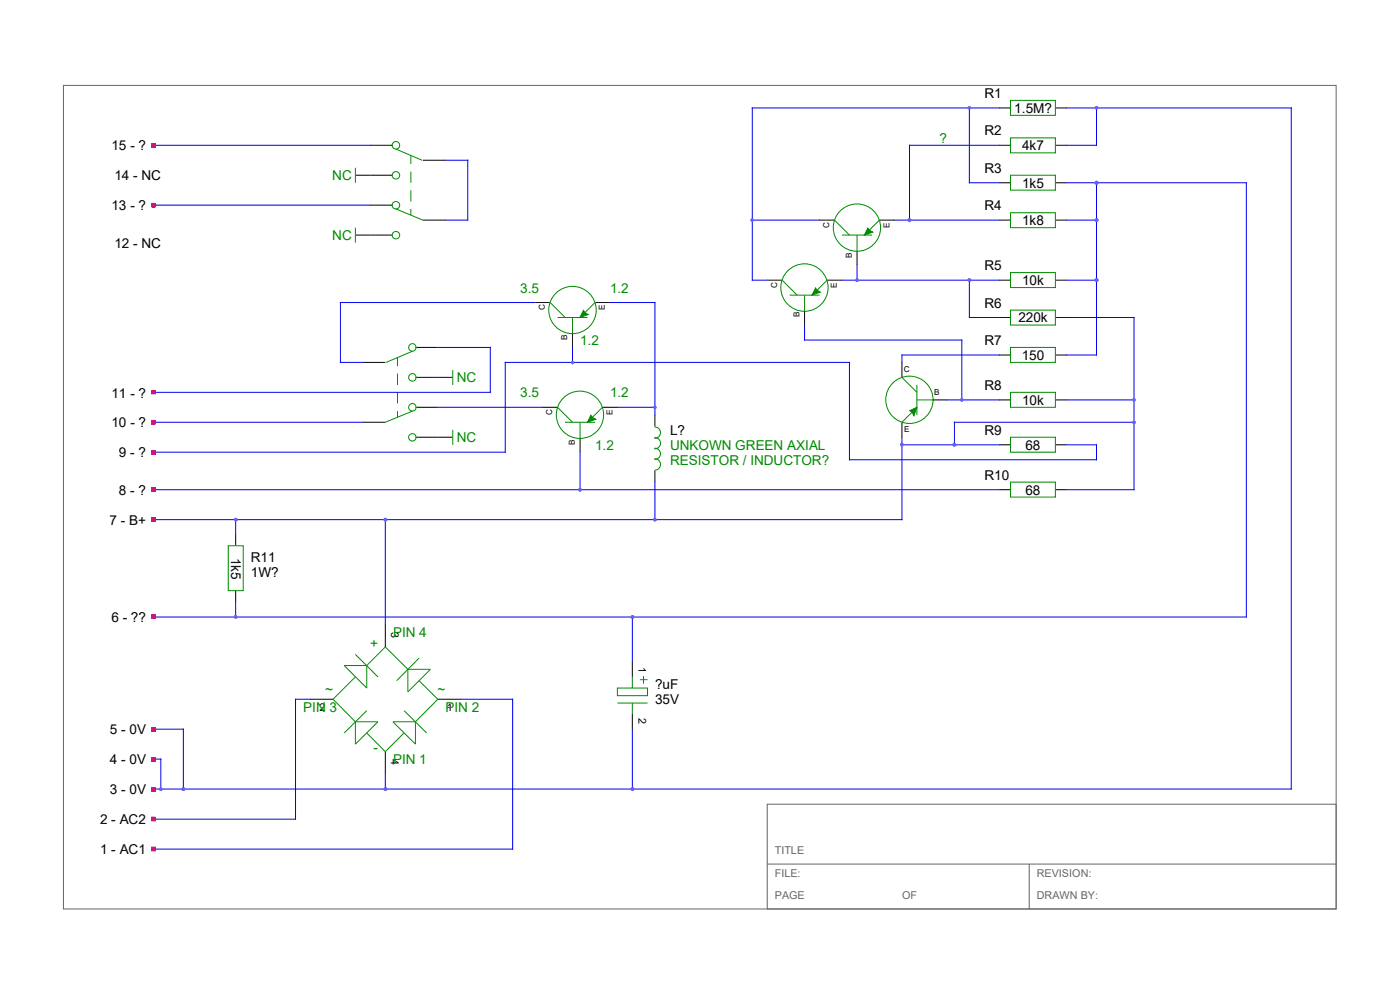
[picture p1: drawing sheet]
<svg xmlns="http://www.w3.org/2000/svg" width="297mm" height="210mm" viewBox="0 0 297 210" stroke-linecap="round" stroke-linejoin="round" font-family="sans-serif">
<path d="M13.5 18.1h270v174.7h-270zM162.8 170.6h120.7v22.2h-120.7zM162.8 183.3h120.7M218.4 183.3v9.5" fill="none" stroke="#666" stroke-width=".21"/>
<path d="M113.5 64.2h3.2M121.5 70.8v2.9M126.2 64.2h3.2" fill="none" stroke="#000" stroke-width=".21"/>
<g fill="none" stroke="#008b00" stroke-width=".21">
<path d="M116.7 64.2l3.2 3.2M118.3 67.4h6.3M121.5 67.4v3.4M126.2 64.2l-3.1 3.2"/>
<circle cx="121.5" cy="65.8" r="5"/>
</g>
<path d="M123.8 65.8l.3 .5 .7 .4-1.8 .7z" fill="#008b00"/>
<g fill="none" stroke="#008b00" stroke-width=".21">
<path d="M123.8 65.8l.3 .5 .7 .4-1.8 .7zM118.3 86.4l3.2 3.2M119.9 89.6h6.3M123.1 89.6v3.4M127.8 86.4l-3.2 3.2"/>
<circle cx="123" cy="88" r="5"/>
</g>
<path d="M115.1 86.4h3.2M123.1 93v2.9M127.8 86.4h3.2" fill="none" stroke="#000" stroke-width=".21"/>
<path d="M125.3 88.1l.4 .5 .7 .3-1.8 .7z" fill="#008b00"/>
<g fill="none" stroke="#008b00" stroke-width=".21">
<path d="M75.4 35.6v3.2M84 31.6l5.5 2.4M87.2 33.1v1.7M87.2 36.4v2.4M214.4 37.2h9.5v3.1h-9.5zM214.4 29.3h9.5v3.1h-9.5zM214.4 21.3h9.5v3.2h-9.5zM75.4 48.3v3.2M84 44.3l5.7 2.4M87.2 40.3v2.5M87.2 44.3v1.3M214.4 57.8h9.5v3.2h-9.5z"/>
<path d="M214.4 45.1h9.5v3.2h-9.5zM84.3 75.9v1.8M84.3 79.2v2.5M87.5 74.5l-5.6 2.4M96.1 78.5v3.2M214.4 73.7h9.5v3.2h-9.5zM214.4 65.8h9.5v3.2h-9.5zM84.3 83.2v2.4M84.3 87.2v1.3M87.5 87.2l-5.8 2.4M96.1 91.2v3.2M125.3 88.1l.4 .5 .7 .3-1.8 .7z"/>
<path d="M191.3 80.1l3.2 3.1M194.5 86.4l-3.2 3.2M194.5 81.7v6.3M194.5 84.8h3.5M214.4 92.8h9.5v3.1h-9.5zM214.4 83.2h9.5v3.2h-9.5zM48.4 115.8h3.2v9.5h-3.2zM214.4 102.3h9.5v3.2h-9.5zM75.4 138.8l4.8 4.8M88.9 139.6l-4.7 4.8M73 141.2h4.8v4.8zM75.4 153.1h4.8l-4.8 4.8z"/>
<path d="M75.4 143.6l-4.7 4.7 4.7 4.8M77.8 141.2l3.9-4 4.8 4.8M77.8 150.7l-4.8 4.8M77.8 155.5l3.9 4 4-4M83.4 153.1h4.7v4.8zM85.7 150.7l4.8 4.8M86.5 142h4.8l-4.8 4.8zM88.9 144.4l4 3.9-4.8 4.8M131 146h6.4v1.6h-6.4zM131 149.1h6.4M134.2 143.6v2.4M134.2 149.1v2.4"/>
<path d="M135.8 144.2h1.6M136.5 143.4v1.6"/>
<circle cx="84" cy="30.8" r=".8"/>
<circle cx="84" cy="37.2" r=".79"/>
<circle cx="84" cy="43.5" r=".79"/>
<circle cx="84" cy="49.9" r=".79"/>
<circle cx="87.5" cy="73.7" r=".79"/>
<circle cx="87.5" cy="80.1" r=".79"/>
<circle cx="87.5" cy="86.4" r=".79"/>
<circle cx="87.5" cy="92.8" r=".78"/>
<circle cx="192.9" cy="84.8" r="5"/>
</g>
<g fill="none" stroke="#000" stroke-width=".21">
<path d="M75.4 37.2h8M78.6 30.8h4.8M89.7 34h4.8M212 30.8h2.4M212 38.8h2.4M212 22.9h2.4M223.9 30.8h2.4M223.9 38.8h2.4M223.9 22.9h2.4M75.4 49.9h8M78.6 43.5h4.8M89.7 46.7h4.8"/>
<path d="M212 46.7h2.4M212 59.4h2.4M223.9 46.7h2.4M223.9 59.4h2.4M77 76.9h4.7M88.1 73.7h4.8M191.3 76.9v3.2M212 75.3h2.4M212 67.4h2.4M223.9 75.3h2.4M223.9 67.4h2.4M77 89.6h4.7"/>
<path d="M88.1 86.4h4.8M88.1 92.8h8M88.1 80.1h8M191.3 89.6v3.2M198 84.8h2.9M212 94.4h2.4M212 84.8h2.4M223.9 94.4h2.4M223.9 84.8h2.4M50 113.4v2.4M212 103.9h2.4M223.9 103.9h2.4"/>
<path d="M50 125.3v2.4M81.7 132.5v4.7M65.9 148.3h4.8M81.7 159.5v4.7M92.9 148.3h4.8M134.2 140.4v3.2M134.2 151.5v3.2"/>
</g>
<g fill="none" stroke="#00e" stroke-width=".21">
<path d="M94.5 34h4.7v12.7h-4.7M205.7 22.9v15.9h6.3M212 22.9h-52.4v36.5h3.2M226.3 22.9h47.6M226.3 38.8h38.1v92.1h-231.8M232.6 38.8v36.5h-6.3M232.6 22.9v7.9h-6.3M32.6 43.5h46M159.6 46.7h14.3M178.6 59.4h33.4M181.8 56.2v3.2M189.7 46.7h22.3"/>
<path d="M205.7 59.4v8h6.3M226.3 46.7h6.3M226.3 59.4h6.3M92.9 73.7h11.1v9.5h-71.4M113.5 64.2h-41.3v12.7h4.8M121.5 73.7v3.2M129.4 64.2h9.5v23.8M170.7 69v3.1h33.3v12.7M180.2 76.9h-73v19h-74.6M212 75.3h-20.7v1.6M226.3 67.4h14.3v36.5h-14.3M32.6 89.6h44.4"/>
<path d="M92.9 86.4h22.2M123.1 95.9v8M131 86.4h7.9M191.3 92.8v17.4h-158.7M191.3 94.4h20.7M200.9 84.8h11.1M226.3 94.4h6.3v3.1h-52.4M226.3 84.8h14.3M240.6 89.6h-38.1v4.8M32.6 103.9h179.4M50 110.2v3.2M81.7 110.2v22.3"/>
<path d="M97.7 148.3h11.1v31.8h-76.2M134.2 154.7v12.7M32.6 173.8h30.1M32.6 167.4h241.3M81.7 164.2v3.2"/>
</g>
<path d="M193 87.1l1.5-.7-.6 1.8-.4-.7z" fill="#008b00"/>
<g fill="none" stroke="#008b00" stroke-width=".21">
<path d="M177 46.7l3.2 3.2M178.6 49.9h6.4M181.8 49.9v3.4M186.6 46.7l-3.2 3.2M138.9 90.4v.2a1.16 1.16 0 0 1 1.2 1.2 1.16 1.16 0 0 1-1.2 1.1 1.13 1.13 0 0 1 1.2 1.1 1.13 1.13 0 0 1-1.2 1.1 1.13 1.13 0 0 1 1.2 1.2 1.13 1.13 0 0 1-1.2 1.1 1.18 1.18 0 0 1 1.2 1.1 1.18 1.18 0 0 1-1.2 1.2v.2M193 87.1l1.5-.7-.6 1.8-.4-.7z"/>
<circle cx="181.8" cy="48.3" r="5"/>
</g>
<path d="M32.6 30.8h46M273.9 22.9v144.5M180.2 76.9v20.6M138.9 102.3v7.9M50 127.7v3.2M134.2 130.9v9.5M32.6 154.7h6.3v12.7M65.9 148.3h-3.2v25.5M32.6 161h1.5v6.4" fill="none" stroke="#00e" stroke-width=".21"/>
<path d="M173.9 46.7h3.1M181.8 53.3v2.9M186.6 46.7h3.1M138.9 88v2.4M138.9 99.9v2.4" fill="none" stroke="#000" stroke-width=".21"/>
<path d="M184.1 48.4l.3 .5 .8 .3-1.8 .7z" fill="#008b00"/>
<g fill="none" stroke="#008b00" stroke-width=".21">
<path d="M165.9 59.4l3.2 3.2M175.5 59.4l-3.2 3.2M184.1 48.4l.3 .5 .8 .3-1.8 .7zM167.5 62.6h6.4M170.7 62.6v3.4"/>
<circle cx="170.7" cy="61" r="5"/>
</g>
<path d="M162.8 59.4h3.1M175.5 59.4h3.1M170.7 66v3" fill="none" stroke="#000" stroke-width=".21"/>
<path d="M173 61.1l.3 .5 .7 .4-1.7 .6z" fill="#008b00"/>
<path d="M173 61.1l.3 .5 .7 .4-1.7 .6z" fill="none" stroke="#008b00" stroke-width=".21"/>
<path d="M212 30.8h-19v15.9" fill="none" stroke="#00e" stroke-width=".21"/>
<path d="M32 43.1h1v.9h-1zM32 89.1h1v1h-1zM32 82.8h1v.9h-1z" fill-rule="evenodd" fill="#f00"/>
<g fill="#a020f0">
<circle cx="138.9" cy="86.4" r=".39"/>
<circle cx="123.1" cy="103.9" r=".39"/>
</g>
<path d="M32 103.4h1v1h-1z" fill="#f00"/>
<g fill="#a020f0">
<circle cx="123.1" cy="103.9" r=".39"/>
<circle cx="121.5" cy="76.9" r=".4"/>
</g>
<path d="M32 179.6h1v1h-1zM32 173.3h1v.9h-1z" fill-rule="evenodd" fill="#f00"/>
<circle cx="81.8" cy="167.4" r=".41" fill="#a020f0"/>
<path d="M32 166.9h1v1h-1z" fill="#f00"/>
<g fill="#a020f0">
<circle cx="81.8" cy="167.4" r=".41"/>
<circle cx="134.2" cy="167.4" r=".41"/>
<circle cx="34.1" cy="167.4" r=".39"/>
<circle cx="38.9" cy="167.4" r=".4"/>
<circle cx="81.8" cy="110.2" r=".4"/>
</g>
<path d="M32 109.8h1v.9h-1z" fill="#f00"/>
<g fill="#a020f0">
<circle cx="81.8" cy="110.2" r=".4"/>
<circle cx="50" cy="110.2" r=".4"/>
<circle cx="138.9" cy="110.2" r=".38"/>
<circle cx="232.6" cy="22.9" r=".41"/>
<circle cx="232.6" cy="38.8" r=".4"/>
<circle cx="232.6" cy="59.4" r=".41"/>
<circle cx="232.6" cy="46.7" r=".41"/>
<circle cx="240.6" cy="84.8" r=".39"/>
<circle cx="240.6" cy="89.6" r=".39"/>
<circle cx="202.5" cy="94.3" r=".4"/>
<circle cx="191.3" cy="94.3" r=".39"/>
<circle cx="204" cy="84.8" r=".39"/>
</g>
<path d="M32 130.4h1v1h-1z" fill="#f00"/>
<g fill="#a020f0">
<circle cx="134.2" cy="130.9" r=".41"/>
<circle cx="50" cy="130.9" r=".41"/>
<circle cx="50" cy="110.2" r=".4"/>
</g>
<path d="M32 95.5h1v.9h-1z" fill="#f00"/>
<g fill="#a020f0">
<circle cx="205.6" cy="22.9" r=".4"/>
<circle cx="159.6" cy="46.7" r=".4"/>
<circle cx="181.8" cy="59.4" r=".39"/>
<circle cx="205.6" cy="59.4" r=".4"/>
<circle cx="192.9" cy="46.7" r=".4"/>
<circle cx="204" cy="84.8" r=".39"/>
<circle cx="134.2" cy="167.4" r=".41"/>
</g>
<path d="M32 160.6h1v.9h-1z" fill="#f00"/>
<circle cx="34.1" cy="167.4" r=".39" fill="#a020f0"/>
<path d="M32 154.2h1v1h-1z" fill="#f00"/>
<g fill="#a020f0">
<circle cx="38.9" cy="167.4" r=".4"/>
<circle cx="138.9" cy="110.2" r=".38"/>
<circle cx="134.2" cy="130.9" r=".41"/>
<circle cx="50" cy="130.9" r=".41"/>
</g>
<path d="M32 30.4h1v.9h-1z" fill="#f00"/>
<circle cx="192.9" cy="46.7" r=".4" fill="#a020f0"/>
<g font-size="2.9">
<text x="208.8" y="20.8">R1</text>
<text x="215.2" y="24">1.5M?</text>
<text x="208.8" y="28.7">R2</text>
<text x="23.6" y="31.9">15 - ?</text>
<text x="216.8" y="31.9">4k7</text>
<text x="24.3" y="38.2">14 - NC</text>
<text x="208.8" y="36.7">R3</text>
<text x="216.8" y="39.8">1k5</text>
<text x="23.6" y="44.6">13 - ?</text>
<text x="208.8" y="44.6">R4</text>
<text x="216.8" y="47.8">1k8</text>
<text x="24.3" y="52.5">12 - NC</text>
<text x="208.8" y="57.3">R5</text>
<text x="208.8" y="65.2">R6</text>
<text x="216.8" y="60.5">10k</text>
<text x="216.1" y="68.4">220k</text>
<text x="208.8" y="73.2">R7</text>
<text x="216.8" y="76.3">150</text>
<text x="208.8" y="82.7">R8</text>
<text x="23.6" y="84.3">11 - ?</text>
<text x="216.8" y="85.9">10k</text>
<text x="23.6" y="90.6">10 - ?</text>
<text x="142.2" y="92.2">L?</text>
<text x="208.8" y="92.2">R9</text>
<text x="217.6" y="95.4">68</text>
<text x="25.2" y="97">9 - ?</text>
<text x="208.8" y="101.8">R10</text>
<text x="25.2" y="104.9">8 - ?</text>
<text x="217.6" y="104.9">68</text>
<text x="23.2" y="111.3">7 - B+</text>
<text x="49" y="118.3" transform="rotate(90 49 118.3)">1k5</text>
<text x="53.2" y="119.3">R11</text>
<text x="53.2" y="122.4">1W?</text>
<text x="23.6" y="132">6 - ??</text>
<text x="139" y="146.3">?uF</text>
<text x="139" y="149.4">35V</text>
<text x="23.3" y="155.7">5 - 0V</text>
<text x="23.3" y="162.1">4 - 0V</text>
<text x="23.3" y="168.4">3 - 0V</text>
<text x="21.3" y="174.8">2 - AC2</text>
<text x="21.3" y="181.2">1 - AC1</text>
</g>
<g font-size="2.9" fill="#008b00">
<text x="199.3" y="30.3">?</text>
<text x="70.5" y="38.2">NC</text>
<text x="70.5" y="51">NC</text>
<text x="110.4" y="62.1">3.5</text>
<text x="129.5" y="62.1">1.2</text>
<text x="123.1" y="73.2">1.2</text>
<text x="96.9" y="81.1">NC</text>
<text x="110.4" y="84.3">3.5</text>
<text x="129.5" y="84.3">1.2</text>
<text x="96.9" y="93.8">NC</text>
<text x="126.3" y="95.4">1.2</text>
<text x="142.2" y="95.4">UNKOWN GREEN AXIAL</text>
<text x="142.2" y="98.6">RESISTOR / INDUCTOR?</text>
<text x="78.5" y="137.4">+</text>
<text x="83.4" y="135.1">PIN 4</text>
<text x="69" y="147.2">~</text>
<text x="92.8" y="147.2">~</text>
<text x="64.3" y="151">PIN 3</text>
<text x="94.5" y="151">PIN 2</text>
<text x="79.2" y="159.6">-</text>
<text x="83.4" y="162.1">PIN 1</text>
</g>
<g font-size="2.3">
<text x="83" y="134.1" transform="rotate(90 83 134.1)">3</text>
<text x="135.4" y="141.5" transform="rotate(90 135.4 141.5)">1</text>
<text x="67.8" y="150.8">2</text>
<text x="94.8" y="150.8">1</text>
<text x="135.4" y="152.4" transform="rotate(90 135.4 152.4)">2</text>
<text x="83" y="161.1" transform="rotate(90 83 161.1)">4</text>
</g>
<g font-size="2.3" fill="#666">
<text x="164.4" y="181.3">TITLE</text>
<text x="164.4" y="186.1">FILE:</text>
<text x="164.4" y="190.8">PAGE</text>
<text x="191.4" y="190.8">OF</text>
<text x="220" y="186.1">REVISION:</text>
<text x="220" y="190.8">DRAWN BY:</text>
</g>
<g font-size="1.7">
<text x="175.9" y="48.3" transform="rotate(-90 175.9 48.3)">C</text>
<text x="188.7" y="48.3" transform="rotate(-90 188.7 48.3)">E</text>
<text x="180.7" y="54.7" transform="rotate(-90 180.7 54.7)">B</text>
<text x="115.6" y="65.8" transform="rotate(-90 115.6 65.8)">C</text>
<text x="128.3" y="65.8" transform="rotate(-90 128.3 65.8)">E</text>
<text x="164.8" y="61" transform="rotate(-90 164.8 61)">C</text>
<text x="177.5" y="61" transform="rotate(-90 177.5 61)">E</text>
<text x="169.6" y="67.4" transform="rotate(-90 169.6 67.4)">B</text>
<text x="120.4" y="72.1" transform="rotate(-90 120.4 72.1)">B</text>
<text x="191.7" y="79">C</text>
<text x="198.2" y="83.7">B</text>
<text x="117.2" y="88" transform="rotate(-90 117.2 88)">C</text>
<text x="129.9" y="88" transform="rotate(-90 129.9 88)">E</text>
<text x="122" y="94.4" transform="rotate(-90 122 94.4)">B</text>
<text x="191.8" y="91.7">E</text>
</g>
</svg>
